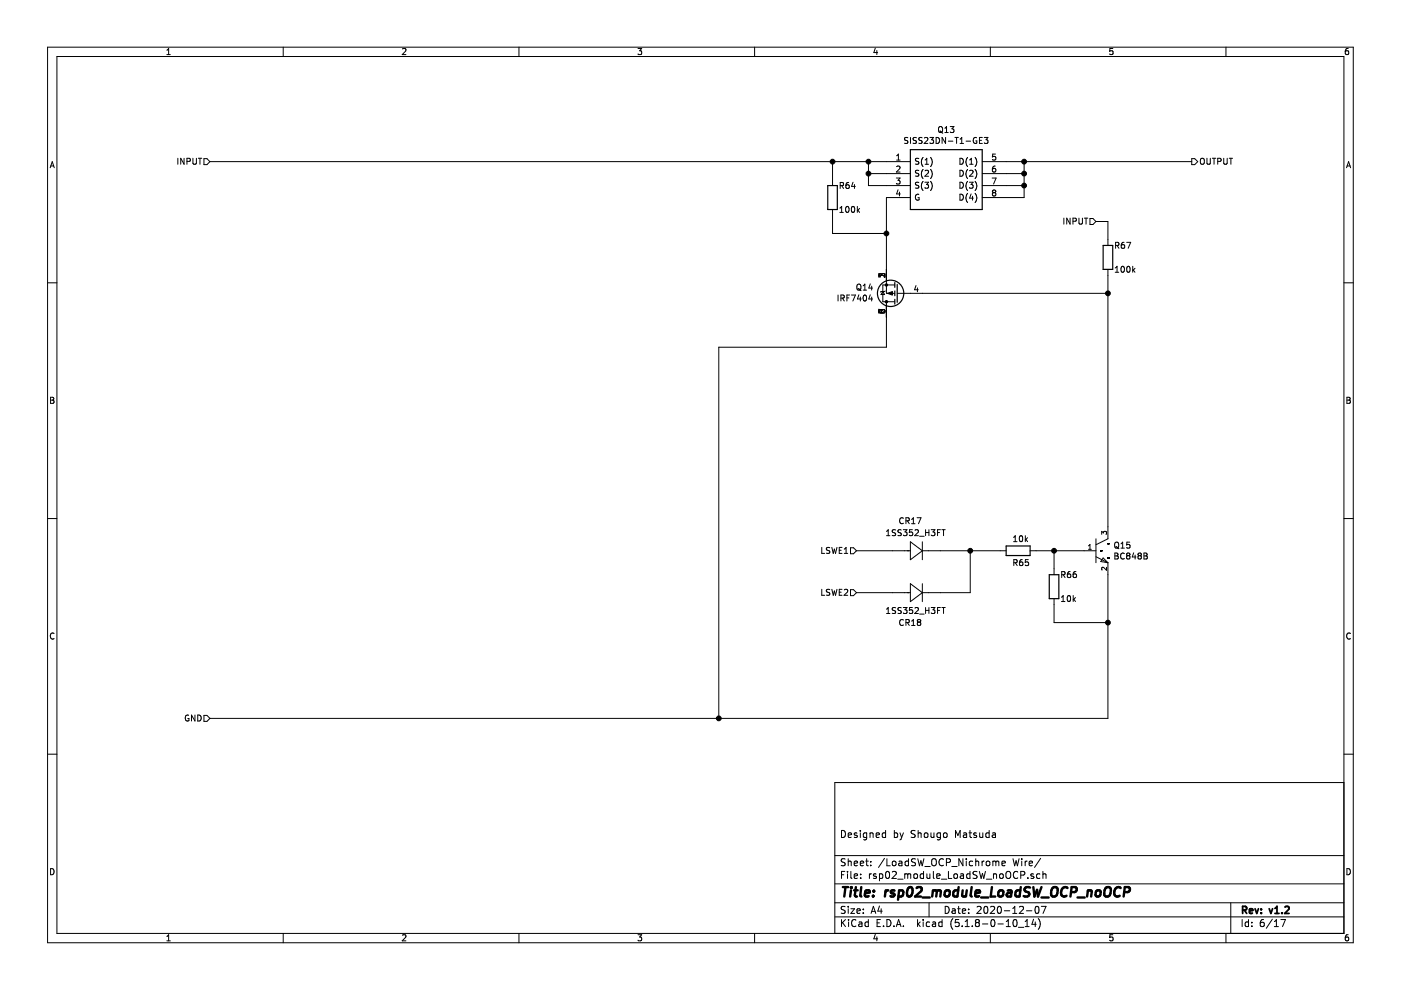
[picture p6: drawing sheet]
EESchema Schematic File Version 4
EELAYER 30 0
EELAYER END
$Descr A4 11693 8268
encoding utf-8
Sheet 6 17
Title "rsp02_module_LoadSW_OCP_noOCP"
Date "2020-12-07"
Rev "v1.2"
Comp ""
Comment1 "Designed by Shougo Matsuda"
Comment2 ""
Comment3 ""
Comment4 ""
$EndDescr
Wire Wire Line
	7400 2650 7400 2900
$Comp
L mypartsLib:SISS23DN-T1-GE3 Q?
U 1 1
P 7400 1350
AR Path="/5FD192D6/5FD0BC5C" Ref="Q?"  Part="1" 
AR Path="/5FD19308/5FD0BC5C" Ref="Q?"  Part="1" 
AR Path="/5FD193BD/5FD0BC5C" Ref="Q?"  Part="1" 
AR Path="/5FD19328/5FD0BC5C" Ref="Q?"  Part="1" 
AR Path="/5FD1935C/5FD0BC5C" Ref="Q?"  Part="1" 
AR Path="/5FD19389/5FD0BC5C" Ref="Q?"  Part="1" 
AR Path="/5FD193EF/5FD0BC5C" Ref="Q22"  Part="1" 
AR Path="/5FD18D34/5FD0BC5C" Ref="Q13"  Part="1" 
F 0 "Q13" H 7900 1617 50  0000 C CNN
F 1 "SISS23DN-T1-GE3" H 7900 1526 50  0000 C CNN
F 2 "mypartsLib:POWERPAK-1212-8" H 7900 800 50  0001 C CNN
F 3 "http://www.vishay.com/docs/62852/siss23dn.pdf" H 7900 700 50  0001 C CNN
F 4 "Vishay SISS23DN-T1-GE3 P-channel MOSFET Transistor, 27 A, -20 V, 8-Pin PowerPAK 1212" H 7900 600 50  0001 C CNN "Description"
F 5 "RS" H 7900 500 50  0001 C CNN "Supplier_Name"
F 6 "8141314" H 7900 400 50  0001 C CNN "RS Part Number"
F 7 "Vishay" H 7900 300 50  0001 C CNN "Manufacturer_Name"
F 8 "SISS23DN-T1-GE3" H 7900 200 50  0001 C CNN "Manufacturer_Part_Number"
F 9 "" H 7900 100 50  0001 C CNN "Allied_Number"
F 10 "" H 7900 0   50  0001 C CNN "Other Part Number"
F 11 "" H 8250 -100 50  0001 C CNN "Height"
	1    7400 1350
	1    0    0    -1  
$EndComp
Wire Wire Line
	7400 1450 7250 1450
Wire Wire Line
	7250 1450 7250 1350
Connection ~ 7250 1350
Wire Wire Line
	7250 1350 7400 1350
Wire Wire Line
	7400 1550 7250 1550
Wire Wire Line
	7250 1550 7250 1450
Connection ~ 7250 1450
Wire Wire Line
	8400 1350 8550 1350
Wire Wire Line
	8400 1450 8550 1450
Wire Wire Line
	8550 1450 8550 1350
Connection ~ 8550 1350
Wire Wire Line
	8400 1550 8550 1550
Wire Wire Line
	8550 1550 8550 1450
Connection ~ 8550 1450
Wire Wire Line
	8400 1650 8550 1650
Wire Wire Line
	8550 1650 8550 1550
Connection ~ 8550 1550
Wire Wire Line
	7400 2250 7400 1950
$Comp
L Device:R R?
U 1 1
P 6950 1650
AR Path="/5FD192D6/5FD0BC5D" Ref="R?"  Part="1" 
AR Path="/5FD19308/5FD0BC5D" Ref="R?"  Part="1" 
AR Path="/5FD193BD/5FD0BC5D" Ref="R?"  Part="1" 
AR Path="/5FD19328/5FD0BC5D" Ref="R?"  Part="1" 
AR Path="/5FD1935C/5FD0BC5D" Ref="R?"  Part="1" 
AR Path="/5FD19389/5FD0BC5D" Ref="R?"  Part="1" 
AR Path="/5FD193EF/5FD0BC5D" Ref="R90"  Part="1" 
AR Path="/5FD18D34/5FD0BC5D" Ref="R64"  Part="1" 
F 0 "R64" H 7000 1750 50  0000 L CNN
F 1 "100k" H 7000 1550 50  0000 L CNN
F 2 "Resistor_SMD:R_0603_1608Metric" V 6880 1650 50  0001 C CNN
F 3 "~" H 6950 1650 50  0001 C CNN
	1    6950 1650
	1    0    0    -1  
$EndComp
Wire Wire Line
	6950 1500 6950 1350
Wire Wire Line
	6950 1350 7250 1350
Wire Wire Line
	6950 1800 6950 1950
Wire Wire Line
	6950 1950 7400 1950
Connection ~ 7400 1950
Wire Wire Line
	7400 1950 7400 1650
$Comp
L Device:R R?
U 1 1
P 9250 2150
AR Path="/5FD192D6/5FD0BC5E" Ref="R?"  Part="1" 
AR Path="/5FD19308/5FD0BC5E" Ref="R?"  Part="1" 
AR Path="/5FD193BD/5FD0BC5E" Ref="R?"  Part="1" 
AR Path="/5FD19328/5FD0BC5E" Ref="R?"  Part="1" 
AR Path="/5FD1935C/5FD0BC5E" Ref="R?"  Part="1" 
AR Path="/5FD19389/5FD0BC5E" Ref="R?"  Part="1" 
AR Path="/5FD193EF/5FD0BC5E" Ref="R93"  Part="1" 
AR Path="/5FD18D34/5FD0BC5E" Ref="R67"  Part="1" 
F 0 "R67" H 9300 2250 50  0000 L CNN
F 1 "100k" H 9300 2050 50  0000 L CNN
F 2 "Resistor_SMD:R_0603_1608Metric" V 9180 2150 50  0001 C CNN
F 3 "~" H 9250 2150 50  0001 C CNN
	1    9250 2150
	1    0    0    -1  
$EndComp
Wire Wire Line
	9250 2000 9250 1850
Wire Wire Line
	7700 2450 9250 2450
Wire Wire Line
	9250 2450 9250 2300
Wire Wire Line
	9250 4400 9250 2450
Connection ~ 9250 2450
$Comp
L Device:R R?
U 1 1
P 8800 4900
AR Path="/5FD192D6/5FD0BC5F" Ref="R?"  Part="1" 
AR Path="/5FD19308/5FD0BC5F" Ref="R?"  Part="1" 
AR Path="/5FD193BD/5FD0BC5F" Ref="R?"  Part="1" 
AR Path="/5FD19328/5FD0BC5F" Ref="R?"  Part="1" 
AR Path="/5FD1935C/5FD0BC5F" Ref="R?"  Part="1" 
AR Path="/5FD19389/5FD0BC5F" Ref="R?"  Part="1" 
AR Path="/5FD193EF/5FD0BC5F" Ref="R92"  Part="1" 
AR Path="/5FD18D34/5FD0BC5F" Ref="R66"  Part="1" 
F 0 "R66" H 8850 5000 50  0000 L CNN
F 1 "10k" H 8850 4800 50  0000 L CNN
F 2 "Resistor_SMD:R_0603_1608Metric" V 8730 4900 50  0001 C CNN
F 3 "~" H 8800 4900 50  0001 C CNN
	1    8800 4900
	1    0    0    -1  
$EndComp
$Comp
L mypartsLib:BC848B Q?
U 1 1
P 8950 4600
AR Path="/5FD192D6/5FD2B5CE" Ref="Q?"  Part="1" 
AR Path="/5FD19308/5FD2B5CE" Ref="Q?"  Part="1" 
AR Path="/5FD193BD/5FD2B5CE" Ref="Q?"  Part="1" 
AR Path="/5FD19328/5FD2B5CE" Ref="Q?"  Part="1" 
AR Path="/5FD1935C/5FD2B5CE" Ref="Q?"  Part="1" 
AR Path="/5FD19389/5FD2B5CE" Ref="Q?"  Part="1" 
AR Path="/5FD193EF/5FD2B5CE" Ref="Q24"  Part="1" 
AR Path="/5FD18D34/5FD2B5CE" Ref="Q15"  Part="1" 
F 0 "Q15" H 9294 4646 50  0000 L CNN
F 1 "BC848B" H 9294 4555 50  0000 L CNN
F 2 "Package_TO_SOT_SMD:SOT-23" H 8950 5100 50  0001 L CNN
F 3 "https://assets.nexperia.com/documents/data-sheet/BC848_SER.pdf" H 8950 5200 50  0001 L CNN
F 4 "+150°C" H 8950 5300 50  0001 L CNN "ambient temperature range high"
F 5 "-65°C" H 8950 5400 50  0001 L CNN "ambient temperature range low"
F 6 "Yes" H 8950 5500 50  0001 L CNN "automotive"
F 7 "Grade 0" H 8950 5600 50  0001 L CNN "automotive grade"
F 8 "Trans" H 8950 5700 50  0001 L CNN "category"
F 9 "30V" H 8950 5800 50  0001 L CNN "collector base voltage"
F 10 "200mV" H 8950 5900 50  0001 L CNN "collector emitter saturation voltage"
F 11 "30V" H 8950 6000 50  0001 L CNN "collector emitter voltage"
F 12 "Discrete Semiconductors" H 8950 6100 50  0001 L CNN "device class L1"
F 13 "Transistors" H 8950 6200 50  0001 L CNN "device class L2"
F 14 "BJTs" H 8950 6300 50  0001 L CNN "device class L3"
F 15 "TRANS NPN 30V 0.1A SOT23" H 8950 6400 50  0001 L CNN "digikey description"
F 16 "1727-4241-1-ND" H 8950 6500 50  0001 L CNN "digikey part number"
F 17 "5V" H 8950 6600 50  0001 L CNN "emitter base voltage"
F 18 "https://assets.nexperia.com/documents/outline-drawing/SOT23.pdf" H 8950 6700 50  0001 L CNN "footprint url"
F 19 "450" H 8950 6800 50  0001 L CNN "hFE max"
F 20 "200" H 8950 6900 50  0001 L CNN "hFE min"
F 21 "2mA" H 8950 7000 50  0001 L CNN "hFE testIC"
F 22 "5V" H 8950 7100 50  0001 L CNN "hFE testVce"
F 23 "1.1mm" H 8950 7200 50  0001 L CNN "height"
F 24 "SOT95P230X100-3" H 8950 7300 50  0001 L CNN "ipc land pattern name"
F 25 "Yes" H 8950 7400 50  0001 L CNN "lead free"
F 26 "85bbc30039169e11" H 8950 7500 50  0001 L CNN "library id"
F 27 "Nexperia" H 8950 7600 50  0001 L CNN "manufacturer"
F 28 "100mA" H 8950 7700 50  0001 L CNN "max collector current"
F 29 "+150°C" H 8950 7800 50  0001 L CNN "max junction temp"
F 30 "BC848 Series 30 V 100 mA SMT NPN General Purpose Transistor - SOT-23" H 8950 7900 50  0001 L CNN "mouser description"
F 31 "771-BC848B215" H 8950 8000 50  0001 L CNN "mouser part number"
F 32 "1" H 8950 8100 50  0001 L CNN "number of NPN"
F 33 "1" H 8950 8200 50  0001 L CNN "number of elements"
F 34 "SOT23" H 8950 8300 50  0001 L CNN "package"
F 35 "250mW" H 8950 8400 50  0001 L CNN "power dissipation"
F 36 "Yes" H 8950 8500 50  0001 L CNN "rohs"
F 37 "500K/W" H 8950 8600 50  0001 L CNN "rthja max"
F 38 "+150°C" H 8950 8700 50  0001 L CNN "temperature range high"
F 39 "100MHz" H 8950 8800 50  0001 L CNN "unity gain freq"
	1    8950 4600
	1    0    0    -1  
$EndComp
Wire Wire Line
	8100 4600 8350 4600
$Comp
L Transistor_FET:IRF7404 Q?
U 1 1
P 7500 2450
AR Path="/5FD192D6/5FD2B5CD" Ref="Q?"  Part="1" 
AR Path="/5FD19308/5FD2B5CD" Ref="Q?"  Part="1" 
AR Path="/5FD193BD/5FD2B5CD" Ref="Q?"  Part="1" 
AR Path="/5FD19328/5FD2B5CD" Ref="Q?"  Part="1" 
AR Path="/5FD1935C/5FD2B5CD" Ref="Q?"  Part="1" 
AR Path="/5FD19389/5FD2B5CD" Ref="Q?"  Part="1" 
AR Path="/5FD193EF/5FD2B5CD" Ref="Q23"  Part="1" 
AR Path="/5FD18D34/5FD2B5CD" Ref="Q14"  Part="1" 
F 0 "Q14" H 7705 2404 50  0000 L CNN
F 1 "IRF7404" H 7705 2495 50  0000 L CNN
F 2 "Package_SO:SOIC-8_3.9x4.9mm_P1.27mm" H 7700 2375 50  0001 L CIN
F 3 "http://www.infineon.com/dgdl/irf7404.pdf?fileId=5546d462533600a4015355fa2b5b1b9e" V 7500 2450 50  0001 L CNN
	1    7500 2450
	-1   0    0    1   
$EndComp
$Comp
L mypartsLib:1SS352_H3FT CR?
U 1 1
P 7450 4950
AR Path="/5FD192D6/5FD2B5CF" Ref="CR?"  Part="1" 
AR Path="/5FD19308/5FD2B5CF" Ref="CR?"  Part="1" 
AR Path="/5FD193BD/5FD2B5CF" Ref="CR?"  Part="1" 
AR Path="/5FD19328/5FD2B5CF" Ref="CR?"  Part="1" 
AR Path="/5FD1935C/5FD2B5CF" Ref="CR?"  Part="1" 
AR Path="/5FD19389/5FD2B5CF" Ref="CR?"  Part="1" 
AR Path="/5FD193EF/5FD2B5CF" Ref="CR28"  Part="1" 
AR Path="/5FD18D34/5FD2B5CF" Ref="CR18"  Part="1" 
F 0 "CR18" H 7700 4700 50  0000 R CNN
F 1 "1SS352_H3FT" H 7900 4800 50  0000 R CNN
F 2 "mypartsLib:1SS352_H3FT" H 7650 4700 60  0001 C CNN
F 3 "https://toshiba.semicon-storage.com/info/docget.jsp?did=3327&prodName=1SS352" V 7544 4846 60  0001 R CNN
	1    7450 4950
	1    0    0    -1  
$EndComp
Wire Wire Line
	8100 4600 8100 4950
$Comp
L mypartsLib:1SS352_H3FT CR?
U 1 1
P 7450 4600
AR Path="/5FD192D6/5FD2B5D0" Ref="CR?"  Part="1" 
AR Path="/5FD19308/5FD2B5D0" Ref="CR?"  Part="1" 
AR Path="/5FD193BD/5FD2B5D0" Ref="CR?"  Part="1" 
AR Path="/5FD19328/5FD2B5D0" Ref="CR?"  Part="1" 
AR Path="/5FD1935C/5FD2B5D0" Ref="CR?"  Part="1" 
AR Path="/5FD19389/5FD2B5D0" Ref="CR?"  Part="1" 
AR Path="/5FD193EF/5FD2B5D0" Ref="CR27"  Part="1" 
AR Path="/5FD18D34/5FD2B5D0" Ref="CR17"  Part="1" 
F 0 "CR17" H 7700 4850 50  0000 R CNN
F 1 "1SS352_H3FT" H 7900 4750 50  0000 R CNN
F 2 "mypartsLib:1SS352_H3FT" H 7650 4350 60  0001 C CNN
F 3 "https://toshiba.semicon-storage.com/info/docget.jsp?did=3327&prodName=1SS352" V 7544 4496 60  0001 R CNN
	1    7450 4600
	1    0    0    -1  
$EndComp
Wire Wire Line
	7150 4600 7450 4600
Wire Wire Line
	7150 4950 7450 4950
Wire Wire Line
	7850 4950 8100 4950
Wire Wire Line
	7850 4600 8100 4600
Connection ~ 8100 4600
Wire Wire Line
	9150 1850 9250 1850
Wire Wire Line
	8800 4750 8800 4600
Wire Wire Line
	8800 5050 8800 5200
$Comp
L Device:R R?
U 1 1
P 8500 4600
AR Path="/5FD192D6/5FD0BC64" Ref="R?"  Part="1" 
AR Path="/5FD19308/5FD0BC64" Ref="R?"  Part="1" 
AR Path="/5FD193BD/5FD0BC64" Ref="R?"  Part="1" 
AR Path="/5FD19328/5FD0BC64" Ref="R?"  Part="1" 
AR Path="/5FD1935C/5FD0BC64" Ref="R?"  Part="1" 
AR Path="/5FD19389/5FD0BC64" Ref="R?"  Part="1" 
AR Path="/5FD193EF/5FD0BC64" Ref="R91"  Part="1" 
AR Path="/5FD18D34/5FD0BC64" Ref="R65"  Part="1" 
F 0 "R65" V 8600 4550 50  0000 L CNN
F 1 "10k" V 8400 4550 50  0000 L CNN
F 2 "Resistor_SMD:R_0603_1608Metric" V 8430 4600 50  0001 C CNN
F 3 "~" H 8500 4600 50  0001 C CNN
	1    8500 4600
	0    1    1    0   
$EndComp
Wire Wire Line
	8650 4600 8800 4600
Connection ~ 8800 4600
Wire Wire Line
	8800 4600 9050 4600
Wire Wire Line
	9250 4800 9250 5200
Wire Wire Line
	9250 5200 8800 5200
Connection ~ 9250 5200
Wire Wire Line
	9250 5200 9250 6000
Text HLabel 1750 1350 0    50   Input ~ 0
INPUT
Text HLabel 9150 1850 0    50   Input ~ 0
INPUT
Text HLabel 1750 6000 0    50   Input ~ 0
GND
Text HLabel 7150 4600 0    50   Input ~ 0
LSWE1
Text HLabel 7150 4950 0    50   Input ~ 0
LSWE2
Text HLabel 9950 1350 2    50   Output ~ 0
OUTPUT
Wire Wire Line
	8550 1350 9950 1350
Wire Wire Line
	1750 6000 6000 6000
Connection ~ 6950 1350
Wire Wire Line
	1750 1350 6950 1350
Wire Wire Line
	7400 2900 6000 2900
Wire Wire Line
	6000 2900 6000 6000
Connection ~ 6000 6000
Wire Wire Line
	6000 6000 9250 6000
$EndSCHEMATC
